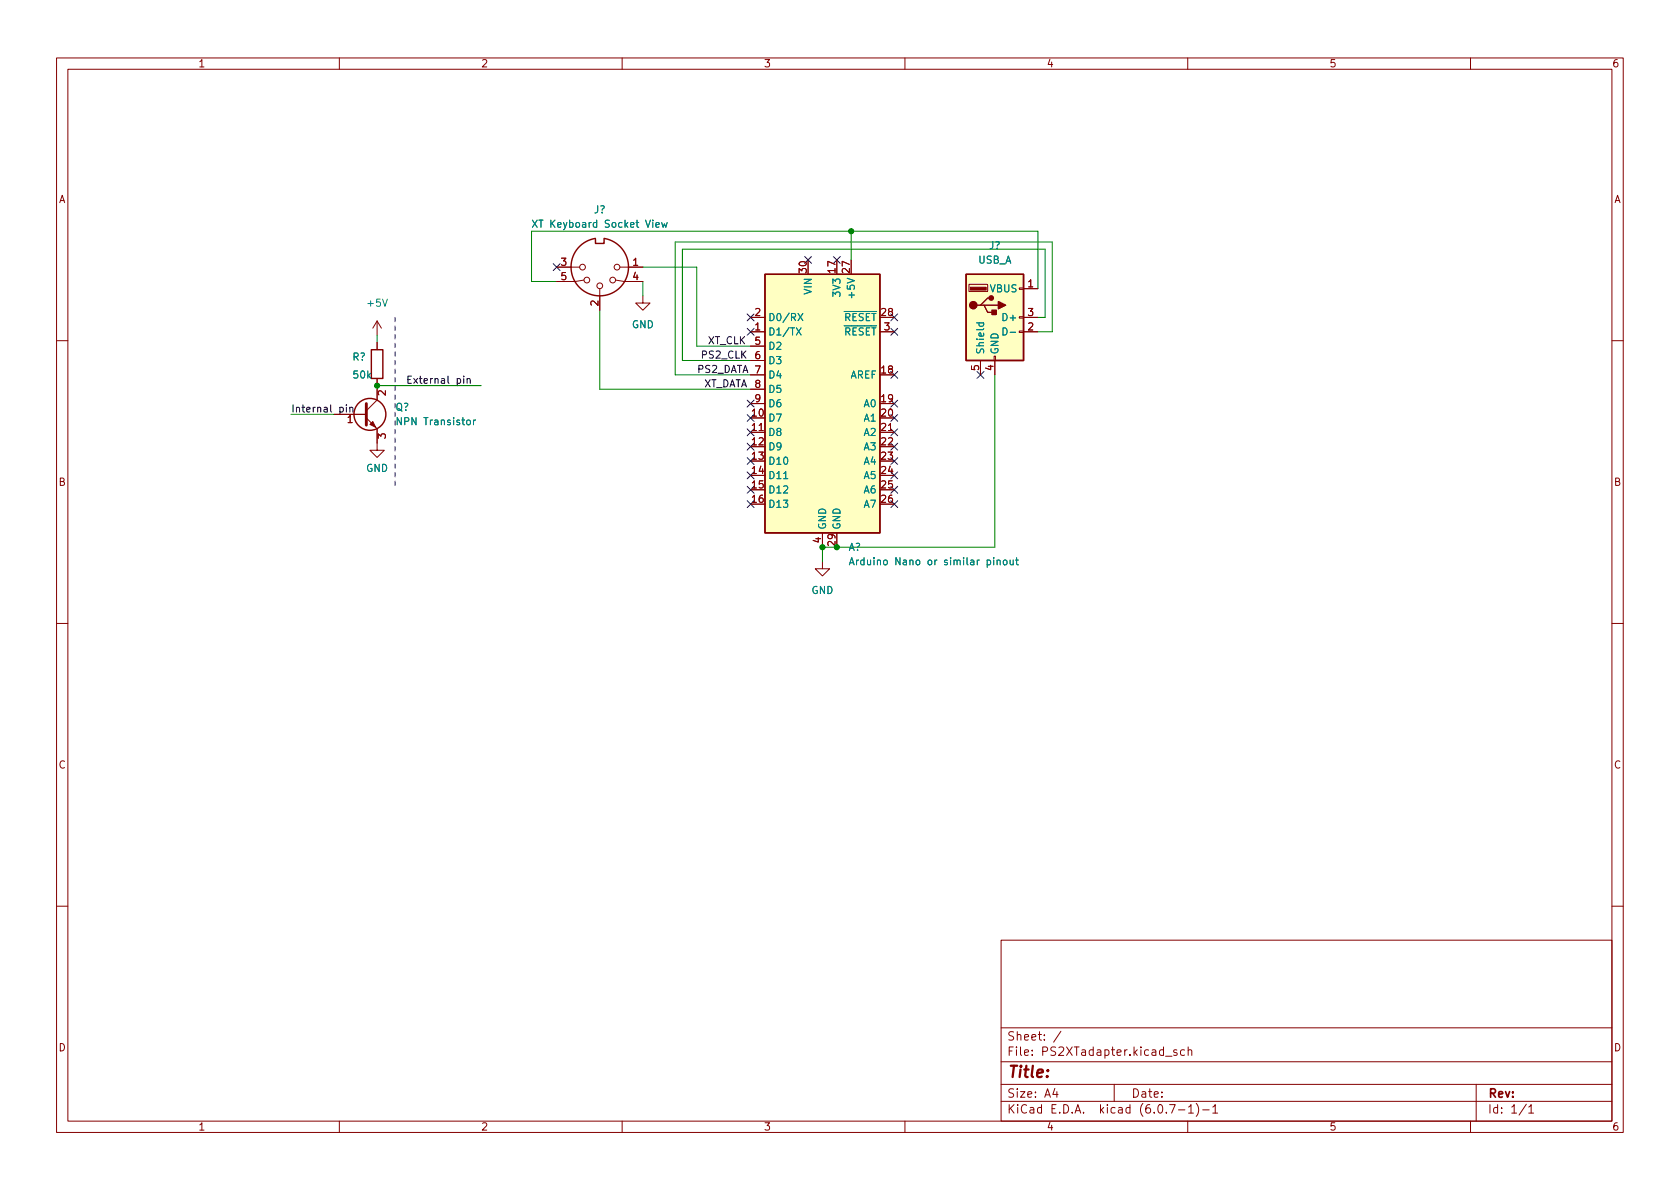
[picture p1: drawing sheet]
<svg xmlns="http://www.w3.org/2000/svg" width="297mm" height="210mm" viewBox="0 0 297 210" stroke-linecap="round" stroke-linejoin="round" font-family="sans-serif">
<g fill="none" stroke="#840000" stroke-width=".18">
<path d="M10 10.2h277v190.1h-277zM12 12.2h273v186.1h-273zM60 10.2v2M110 10.2v2M160 10.2v2M210 10.2v2M260 10.2v2M66.7 56.8l-.8 1.2M66.7 56.8v2.5M66.7 56.8l.7 1.2M98.4 47.2h4.1M103.3 49.5l-1.6 .3h-3.3"/>
<path d="M106 51v3.9M108.8 49.5l1.6 .3h3.3M109.6 47.2h4.1M113.7 52.3v1.3h1.2l-1.2 1.3-1.3-1.3h1.3M132.7 58.7h2.6M132.7 56.1h2.6M155.6 58.7h2.5M171.3 50.3h3.3v1.3h-3.3zM180.2 58.5h.8v.3h-.8zM180.2 56h.8v.3h-.8zM180.2 50.9h.8v.3h-.8zM181 58.7h2.5"/>
<path d="M181 56.1h2.5M181 51h2.5M10 60.2h2M59.1 73.3h5.7M64.8 73.9l1.9 1.9v3.8h1.2l-1.2 1.3-1.3-1.3h1.3M66.7 60.6v1.2M66.7 66.9v3.8l-1.9 1.9M132.7 76.4h2.6M132.7 61.2h2.6M132.7 63.7h2.6M132.7 66.3h2.6M132.7 68.8h2.6"/>
<path d="M132.7 71.4h2.6M155.6 76.4h2.5M173.4 63.7v2.6M175.8 63h.2v.7h-.2zM175.9 63.7v2.6M285 60.2h2M145.4 99.3v1.3h1.3l-1.3 1.2-1.3-1.2h1.3M145.4 94.2v2.6M10 110.2h2M285 110.2h2M10 160.2h2M177 166.3h108v32h-108z"/>
<path d="M285 160.2h2M60 198.3v2M110 198.3v2M160 198.3v2M177 194.8h108M177 191.8h108M177 187.8h108M177 181.8h108M186.5 192.5l-.4 1h1M186.9 193v1M187.6 182.4l-1.3 1.9M197 191.8v3"/>
<path d="M206.1 186.8h1.1M206.8 195.3h1l-.7 1.5M208.1 185.7l-.4-.1-.2 .2 .1 .3 .5 .1v.4h-.6M208.4 196.3h1.1M209.4 185.7l-.4-.1-.3 .3v.4l.2 .3h.5M210 198.3v2M210.1 185.8l.2-.2 .3 .1 .1 .9M210.1 185.1v1.5M210.1 195.8l.5-.5v1.5M210.1 196.8h.9M211.5 195.1a1.72 1.72 0 0 1 0 2.3M212.6 196.3h1.2"/>
<path d="M214.4 195.8l.5-.5v1.5M214.4 196.8h.9M260 198.3v2M261 191.8v6.5M269.9 195.3l-1.3 1.9M270.3 195.8l.4-.5v1.5M270.3 196.8h.9"/>
<circle cx="103" cy="47.2" r=".51"/>
<circle cx="103.8" cy="49.5" r=".51"/>
<circle cx="106" cy="50.5" r=".51"/>
<circle cx="108.3" cy="49.5" r=".51"/>
<circle cx="109.1" cy="47.2" r=".51"/>
</g>
<g fill="#ffffc2" stroke="#ffffc2" stroke-width=".18">
<path d="M135.3 48.5h20.3v45.7h-20.3z"/>
<path d="M170.8 48.5h10.2v15.2h-10.2z"/>
</g>
<g fill="none" stroke="#840000" stroke-width=".25">
<path d="M105.3 42.2a5.1 5.1 0 0 0-3.5 7.8 5.1 5.1 0 0 0 8.5 0 5.1 5.1 0 0 0-3.5-7.8M105.3 42.3v.7h1.5v-.7M135.3 48.5h20.3v45.7h-20.3zM170.8 48.5h10.2v15.2h-10.2zM173.4 54h.6l.6 1.2h1.3M174 54h2.5M175.3 52.7h-.7l-1.2 1.3h-.7M65.7 61.8h2v5.1h-2z"/>
<circle cx="65.4" cy="73.3" r="2.82"/>
</g>
<g fill="none" stroke="#008484" stroke-width=".18">
<path d="M94.1 38.9l.9 1.3M95 38.9l-.9 1.3M116 39.8l.6-.2-.1-.2-.4-.1-.1 .2v.6h.5M117 39.3l.2 .9 .3-.6 .2 .6 .3-.9M140.8 58l.8 1.2M141.1 55.4l.8 1.3M141.6 58l-.8 1.2M141.9 55.4l-.8 1.3M172.7 57.1h1.2M173.1 57.1v.4l.2 .2 .6-.1v-.5M177.3 58a.64 .64 0 0 1 .8 .6 .64 .64 0 0 1-.8 .6zM83.7 74.3v.8"/>
<path d="M84.1 74.3l-.4 .2M138.6 84.6h.7M150.2 99.9l.4-1.3 .4 1.3M150.3 99.5h.6M151.4 99v.9M151.8 99l-.4 .3M176.3 99.2l.2-.2 .3 .1v.8M177.4 99.2l.2-.2 .4 .2 .1 .4-.2 .2-.3 .1-.2-.1zM178.6 99l.1 .8 .3 .1 .1-.1M179.1 99v.9M179.6 99h.4M179.7 98.6v1.1l.3 .2"/>
</g>
<path d="M64.8 71.4v3.8" fill="none" stroke="#840000" stroke-width=".51"/>
<g fill="#840000" stroke="#840000" stroke-width=".18">
<path d="M65.4 75.1l.5-.6 .5 1.1z"/>
<path d="M171.6 50.8h2.8v.5h-2.8z"/>
</g>
<g fill="#840000" stroke="#840000" stroke-width=".25">
<path d="M176.5 53.3l1.3 .7-1.3 .6z"/>
<path d="M175.4 54.9h.7v.7h-.7z"/>
<circle cx="172.1" cy="54" r=".63"/>
<circle cx="175.3" cy="52.7" r=".38"/>
</g>
<path d="M60.1 72.1l.4-.1 .2 .3-.1 .5h-.5M61.2 71.6v.1M61.2 72v.9M61.9 72.1l.1-.1 .3 .1 .1 .8M61.9 72v.9M82 66.5v.1M82 66.9v.9M82.6 67.1l.2-.2 .3 .1v.8M82.6 66.9v.9" fill="none" stroke="#000" stroke-width=".18"/>
<path d="M69.8 56.1v29.9" fill="none" stroke="#0000c2" stroke-width=".18" stroke-dasharray=".8 .8"/>
<path d="M66.7 59.3v1.3M98.4 49.8h-4.4v-8.9h89.5v10.1M106 54.9v13.9h26.7M113.7 47.2h9.5v14h9.5M113.7 49.8v2.5M150.5 40.9v5.1M183.5 56.1h1.3v-12h-64.2v19.6h12.1M183.5 58.7h2.6v-15.9h-66.7v23.5h13.3M51.4 73.3h7.7M66.7 68.2h18.4M175.9 66.3v30.5h-30.5v2.5" fill="none" stroke="#008400" stroke-width=".18"/>
<g fill="none" stroke="#000084" stroke-width=".18">
<path d="M97.8 46.6l1.2 1.2M99 46.6l-1.2 1.2M132.1 58.1l1.2 1.2M132.1 55.5l1.2 1.2M133.3 55.5l-1.2 1.2M133.3 58.1l-1.2 1.2M142.3 45.4l1.2 1.2M143.5 45.4l-1.2 1.2M147.3 45.4l1.3 1.2M148.6 45.4l-1.3 1.2M157.5 55.5l1.2 1.2M157.5 58.1l1.2 1.2"/>
<path d="M158.7 55.5l-1.2 1.2M158.7 58.1l-1.2 1.2M132.1 70.8l1.2 1.2M132.1 73.3l1.2 1.2M132.1 75.8l1.2 1.3M132.1 78.4l1.2 1.2M133.3 70.8l-1.2 1.2M133.3 73.3l-1.2 1.2M133.3 75.8l-1.2 1.3M133.3 78.4l-1.2 1.2M157.5 73.3l1.2 1.2M157.5 70.8l1.2 1.2"/>
<path d="M157.5 65.7l1.2 1.2M157.5 75.8l1.2 1.3M157.5 78.4l1.2 1.2M158.7 73.3l-1.2 1.2M158.7 70.8l-1.2 1.2M158.7 65.7l-1.2 1.2M158.7 75.8l-1.2 1.3M158.7 78.4l-1.2 1.2M172.7 65.7l1.3 1.2M174 65.7l-1.3 1.2M132.1 88.5l1.2 1.3M132.1 80.9l1.2 1.2"/>
<path d="M132.1 83.5l1.2 1.2M132.1 86l1.2 1.2M133.3 88.5l-1.2 1.3M133.3 83.5l-1.2 1.2M133.3 80.9l-1.2 1.2M133.3 86l-1.2 1.2M157.5 88.5l1.2 1.3M157.5 80.9l1.2 1.2M157.5 83.5l1.2 1.2M157.5 86l1.2 1.2M158.7 88.5l-1.2 1.3M158.7 80.9l-1.2 1.2"/>
<path d="M158.7 83.5l-1.2 1.2M158.7 86l-1.2 1.2"/>
</g>
<g fill="#008400" stroke="#008400" stroke-width=".18">
<circle cx="66.7" cy="68.2" r=".46"/>
<circle cx="150.5" cy="40.9" r=".46"/>
<circle cx="145.4" cy="96.8" r=".46"/>
<circle cx="148" cy="96.8" r=".46"/>
</g>
<text font-size="2.8" fill="#840000" x="178" y="190.6">Title:</text>
<g font-size="2.1" fill="#840000">
<text x="178" y="184">Sheet: /</text>
<text x="178" y="186.7">File: PS2XTadapter.kicad_sch</text>
<text x="178" y="196.9">KiCad E.D.A. kicad (6.0.7-1)-1</text>
<text x="178" y="194.1">Size: A4</text>
<text x="200" y="194.1">Date:</text>
<text x="263" y="194.1">Rev:</text>
<text x="263" y="196.9">Id: 1/1</text>
</g>
<g font-size="1.8" fill="#840000">
<text x="35" y="11.9">1</text>
<text x="85" y="11.9">2</text>
<text x="135" y="11.9">3</text>
<text x="185" y="11.9">4</text>
<text x="235" y="11.9">5</text>
<text x="285" y="11.9">6</text>
<text x="10.3" y="35.9">A</text>
<text x="285.3" y="35.9">A</text>
<text x="99.2" y="47">3</text>
<text x="111.9" y="47">1</text>
<text x="99.2" y="49.5">5</text>
<text x="111.9" y="49.5">4</text>
<text x="142.6" y="48.2" transform="rotate(-90 142.6 48.2)">30</text>
<text x="147.7" y="48.2" transform="rotate(-90 147.7 48.2)">17</text>
<text x="150.2" y="48.2" transform="rotate(-90 150.2 48.2)">27</text>
<text x="181.8" y="50.8">1</text>
<text x="105.8" y="54.1" transform="rotate(-90 105.8 54.1)">2</text>
<text x="133.5" y="58.4">1</text>
<text x="133.5" y="55.9">2</text>
<text x="155.9" y="55.9">28</text>
<text x="156.4" y="58.4">3</text>
<text x="181.8" y="58.4">2</text>
<text x="181.8" y="55.9">3</text>
<text x="133.5" y="61">5</text>
<text x="133.5" y="63.5">6</text>
<text x="173.1" y="65.5" transform="rotate(-90 173.1 65.5)">5</text>
<text x="175.6" y="65.5" transform="rotate(-90 175.6 65.5)">4</text>
<text x="68.2" y="70" transform="rotate(-90 68.2 70)">2</text>
<text x="133.5" y="66">7</text>
<text x="133.5" y="71.1">9</text>
<text x="133.5" y="68.6">8</text>
<text x="155.9" y="66">18</text>
<text x="155.9" y="71.1">19</text>
<text x="61.4" y="74.8">1</text>
<text x="68.2" y="77.6" transform="rotate(-90 68.2 77.6)">3</text>
<text x="133" y="73.7">10</text>
<text x="133" y="76.2">11</text>
<text x="155.9" y="73.7">20</text>
<text x="155.9" y="76.2">21</text>
<text x="133" y="78.7">12</text>
<text x="133" y="81.3">13</text>
<text x="133" y="83.8">14</text>
<text x="155.9" y="78.7">22</text>
<text x="155.9" y="81.3">23</text>
<text x="155.9" y="83.8">24</text>
<text x="10.3" y="85.9">B</text>
<text x="133" y="86.4">15</text>
<text x="133" y="88.9">16</text>
<text x="155.9" y="86.4">25</text>
<text x="155.9" y="88.9">26</text>
<text x="285.3" y="85.9">B</text>
<text x="145.2" y="96" transform="rotate(-90 145.2 96)">4</text>
<text x="147.7" y="96.5" transform="rotate(-90 147.7 96.5)">29</text>
<text x="10.3" y="135.9">C</text>
<text x="285.3" y="135.9">C</text>
<text x="10.3" y="185.9">D</text>
<text x="285.3" y="185.9">D</text>
<text x="35" y="199.9">1</text>
<text x="85" y="199.9">2</text>
<text x="135" y="199.9">3</text>
<text x="185" y="199.9">4</text>
<text x="235" y="199.9">5</text>
<text x="285" y="199.9">6</text>
</g>
<g font-size="1.8" fill="#008484">
<text x="95.2" y="40.3">XT Keyboard Socket View</text>
<text x="105" y="37.7">J?</text>
<text x="172.9" y="46.6">USB_A</text>
<text x="174.9" y="44.1">J?</text>
<text x="143.5" y="52" transform="rotate(-90 143.5 52)">VIN</text>
<text x="148.6" y="52.2" transform="rotate(-90 148.6 52.2)">3V3</text>
<text x="151.1" y="52.2" transform="rotate(-90 151.1 52.2)">+5V</text>
<text x="175" y="51.7">VBUS</text>
<text x="65.1" y="54.2">+5V</text>
<text x="111.7" y="58">GND</text>
<text x="135.8" y="59.3">D1/TX</text>
<text x="135.8" y="56.8">D0/RX</text>
<text x="147.8" y="56.8">~{RESET}</text>
<text x="147.8" y="59.3">~{RESET}</text>
<text x="177.6" y="56.8">D+</text>
<text x="178.1" y="59.3">D-</text>
<text x="62.3" y="63.7">R?</text>
<text x="135.8" y="61.8">D2</text>
<text x="135.8" y="64.4">D3</text>
<text x="174" y="62.7" transform="rotate(-90 174 62.7)">Shield</text>
<text x="176.5" y="62.7" transform="rotate(-90 176.5 62.7)">GND</text>
<text x="62.6" y="66.9">50k</text>
<text x="135.8" y="66.9">D4</text>
<text x="135.8" y="69.5">D5</text>
<text x="150.3" y="66.9">AREF</text>
<text x="69.9" y="72.6">Q?</text>
<text x="70.6" y="75.2">NPN Transistor</text>
<text x="135.8" y="74.5">D7</text>
<text x="135.8" y="77.1">D8</text>
<text x="135.8" y="72">D6</text>
<text x="152.8" y="72">A0</text>
<text x="152.8" y="74.5">A1</text>
<text x="152.8" y="77.1">A2</text>
<text x="64.7" y="83.4">GND</text>
<text x="135.8" y="79.6">D9</text>
<text x="135.8" y="82.2">D10</text>
<text x="152.8" y="79.6">A3</text>
<text x="152.8" y="82.2">A4</text>
<text x="135.8" y="84.7">D11</text>
<text x="135.8" y="87.2">D12</text>
<text x="135.8" y="89.8">D13</text>
<text x="152.8" y="84.7">A5</text>
<text x="152.8" y="87.2">A6</text>
<text x="152.8" y="89.8">A7</text>
<text x="146" y="93.7" transform="rotate(-90 146 93.7)">GND</text>
<text x="148.6" y="93.7" transform="rotate(-90 148.6 93.7)">GND</text>
<text x="150" y="97.4">A?</text>
<text x="152.1" y="99.9">Arduino Nano or similar pinout</text>
<text x="143.4" y="105">GND</text>
</g>
<g font-size="1.8">
<text x="123.2" y="65.9">PS2_DATA</text>
<text x="123.8" y="63.4">PS2_CLK</text>
<text x="125.1" y="60.9">XT_CLK</text>
<text x="71.8" y="67.8">External pin</text>
<text x="124.5" y="68.5">XT_DATA 8</text>
<text x="51.4" y="72.9">Internal pin</text>
</g>
</svg>
